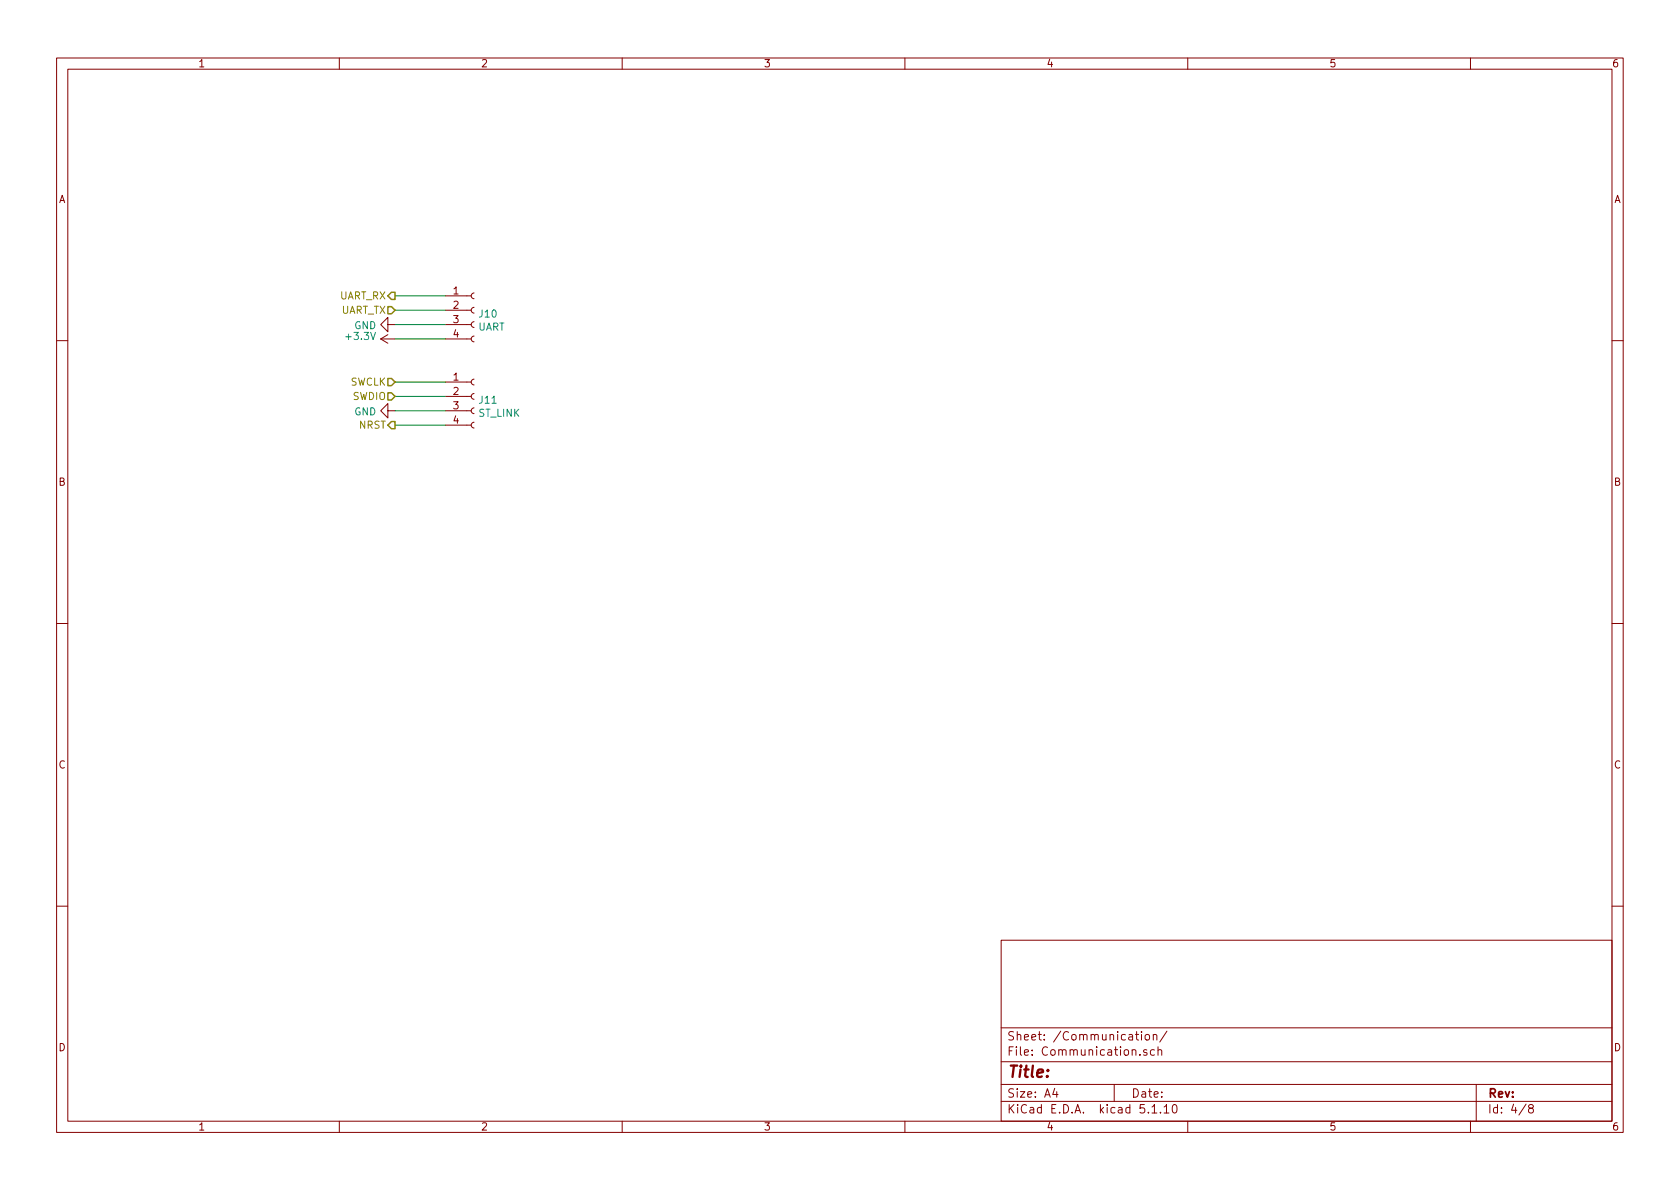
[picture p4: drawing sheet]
EESchema Schematic File Version 4
EELAYER 30 0
EELAYER END
$Descr A4 11693 8268
encoding utf-8
Sheet 4 8
Title ""
Date ""
Rev ""
Comp ""
Comment1 ""
Comment2 ""
Comment3 ""
Comment4 ""
$EndDescr
$Comp
L Connector:Conn_01x04_Female J?
U 1 1
P 3300 2150
AR Path="/61682BF7/6169683A" Ref="J?"  Part="1" 
AR Path="/6169318F/6169683A" Ref="J10"  Part="1" 
F 0 "J10" H 3328 2126 50  0000 L CNN
F 1 "UART" H 3328 2035 50  0000 L CNN
F 2 "Connector_JST:JST_SH_BM04B-SRSS-TB_1x04-1MP_P1.00mm_Vertical" H 3300 2150 50  0001 C CNN
F 3 "https://www.sengoku.co.jp/mod/sgk_cart/detail.php?code=EEHD-0KNJ" H 3300 2150 50  0001 C CNN
F 4 "https://www.sengoku.co.jp/mod/sgk_cart/detail.php?code=EEHD-0KNJ" H 3300 2150 50  0001 C CNN "Buy"
F 5 "https://www.sengoku.co.jp/mod/sgk_cart/detail.php?code=EEHD-0KNJ" H 3300 2150 50  0001 C CNN "Vendor"
	1    3300 2150
	1    0    0    -1  
$EndComp
Wire Wire Line
	2750 2050 3100 2050
Wire Wire Line
	2750 2150 3100 2150
Wire Wire Line
	2750 2250 3100 2250
Wire Wire Line
	2750 2350 3100 2350
$Comp
L power:+3.3V #PWR?
U 1 1
P 2750 2350
AR Path="/61682BF7/61696844" Ref="#PWR?"  Part="1" 
AR Path="/6169318F/61696844" Ref="#PWR056"  Part="1" 
F 0 "#PWR056" H 2750 2200 50  0001 C CNN
F 1 "+3.3V" V 2765 2478 50  0000 L CNN
F 2 "" H 2750 2350 50  0001 C CNN
F 3 "" H 2750 2350 50  0001 C CNN
	1    2750 2350
	0    -1   -1   0   
$EndComp
Text HLabel 2750 2050 0    50   Output ~ 0
UART_RX
Text HLabel 2750 2150 0    50   Input ~ 0
UART_TX
$Comp
L power:GND #PWR?
U 1 1
P 2750 2250
AR Path="/61682BF7/6169684C" Ref="#PWR?"  Part="1" 
AR Path="/6169318F/6169684C" Ref="#PWR055"  Part="1" 
F 0 "#PWR055" H 2750 2000 50  0001 C CNN
F 1 "GND" V 2755 2122 50  0000 R CNN
F 2 "" H 2750 2250 50  0001 C CNN
F 3 "" H 2750 2250 50  0001 C CNN
	1    2750 2250
	0    1    1    0   
$EndComp
$Comp
L Connector:Conn_01x04_Female J11
U 1 1
P 3300 2750
F 0 "J11" H 3328 2726 50  0000 L CNN
F 1 "ST_LINK" H 3328 2635 50  0000 L CNN
F 2 "Connector_JST:JST_SH_BM04B-SRSS-TB_1x04-1MP_P1.00mm_Vertical" H 3300 2750 50  0001 C CNN
F 3 "https://www.sengoku.co.jp/mod/sgk_cart/detail.php?code=EEHD-0KNJ" H 3300 2750 50  0001 C CNN
F 4 "https://www.sengoku.co.jp/mod/sgk_cart/detail.php?code=EEHD-0KNJ" H 3300 2750 50  0001 C CNN "Buy"
F 5 "https://www.sengoku.co.jp/mod/sgk_cart/detail.php?code=EEHD-0KNJ" H 3300 2750 50  0001 C CNN "Vendor"
	1    3300 2750
	1    0    0    -1  
$EndComp
Text HLabel 2750 2650 0    50   Input ~ 0
SWCLK
Text HLabel 2750 2750 0    50   Input ~ 0
SWDIO
Text HLabel 2750 2950 0    50   Output ~ 0
NRST
$Comp
L power:GND #PWR?
U 1 1
P 2750 2850
AR Path="/61682BF7/616A640B" Ref="#PWR?"  Part="1" 
AR Path="/6169318F/616A640B" Ref="#PWR057"  Part="1" 
F 0 "#PWR057" H 2750 2600 50  0001 C CNN
F 1 "GND" V 2755 2722 50  0000 R CNN
F 2 "" H 2750 2850 50  0001 C CNN
F 3 "" H 2750 2850 50  0001 C CNN
	1    2750 2850
	0    1    1    0   
$EndComp
Wire Wire Line
	2750 2650 3100 2650
Wire Wire Line
	2750 2750 3100 2750
Wire Wire Line
	2750 2850 3100 2850
Wire Wire Line
	2750 2950 3100 2950
$EndSCHEMATC
